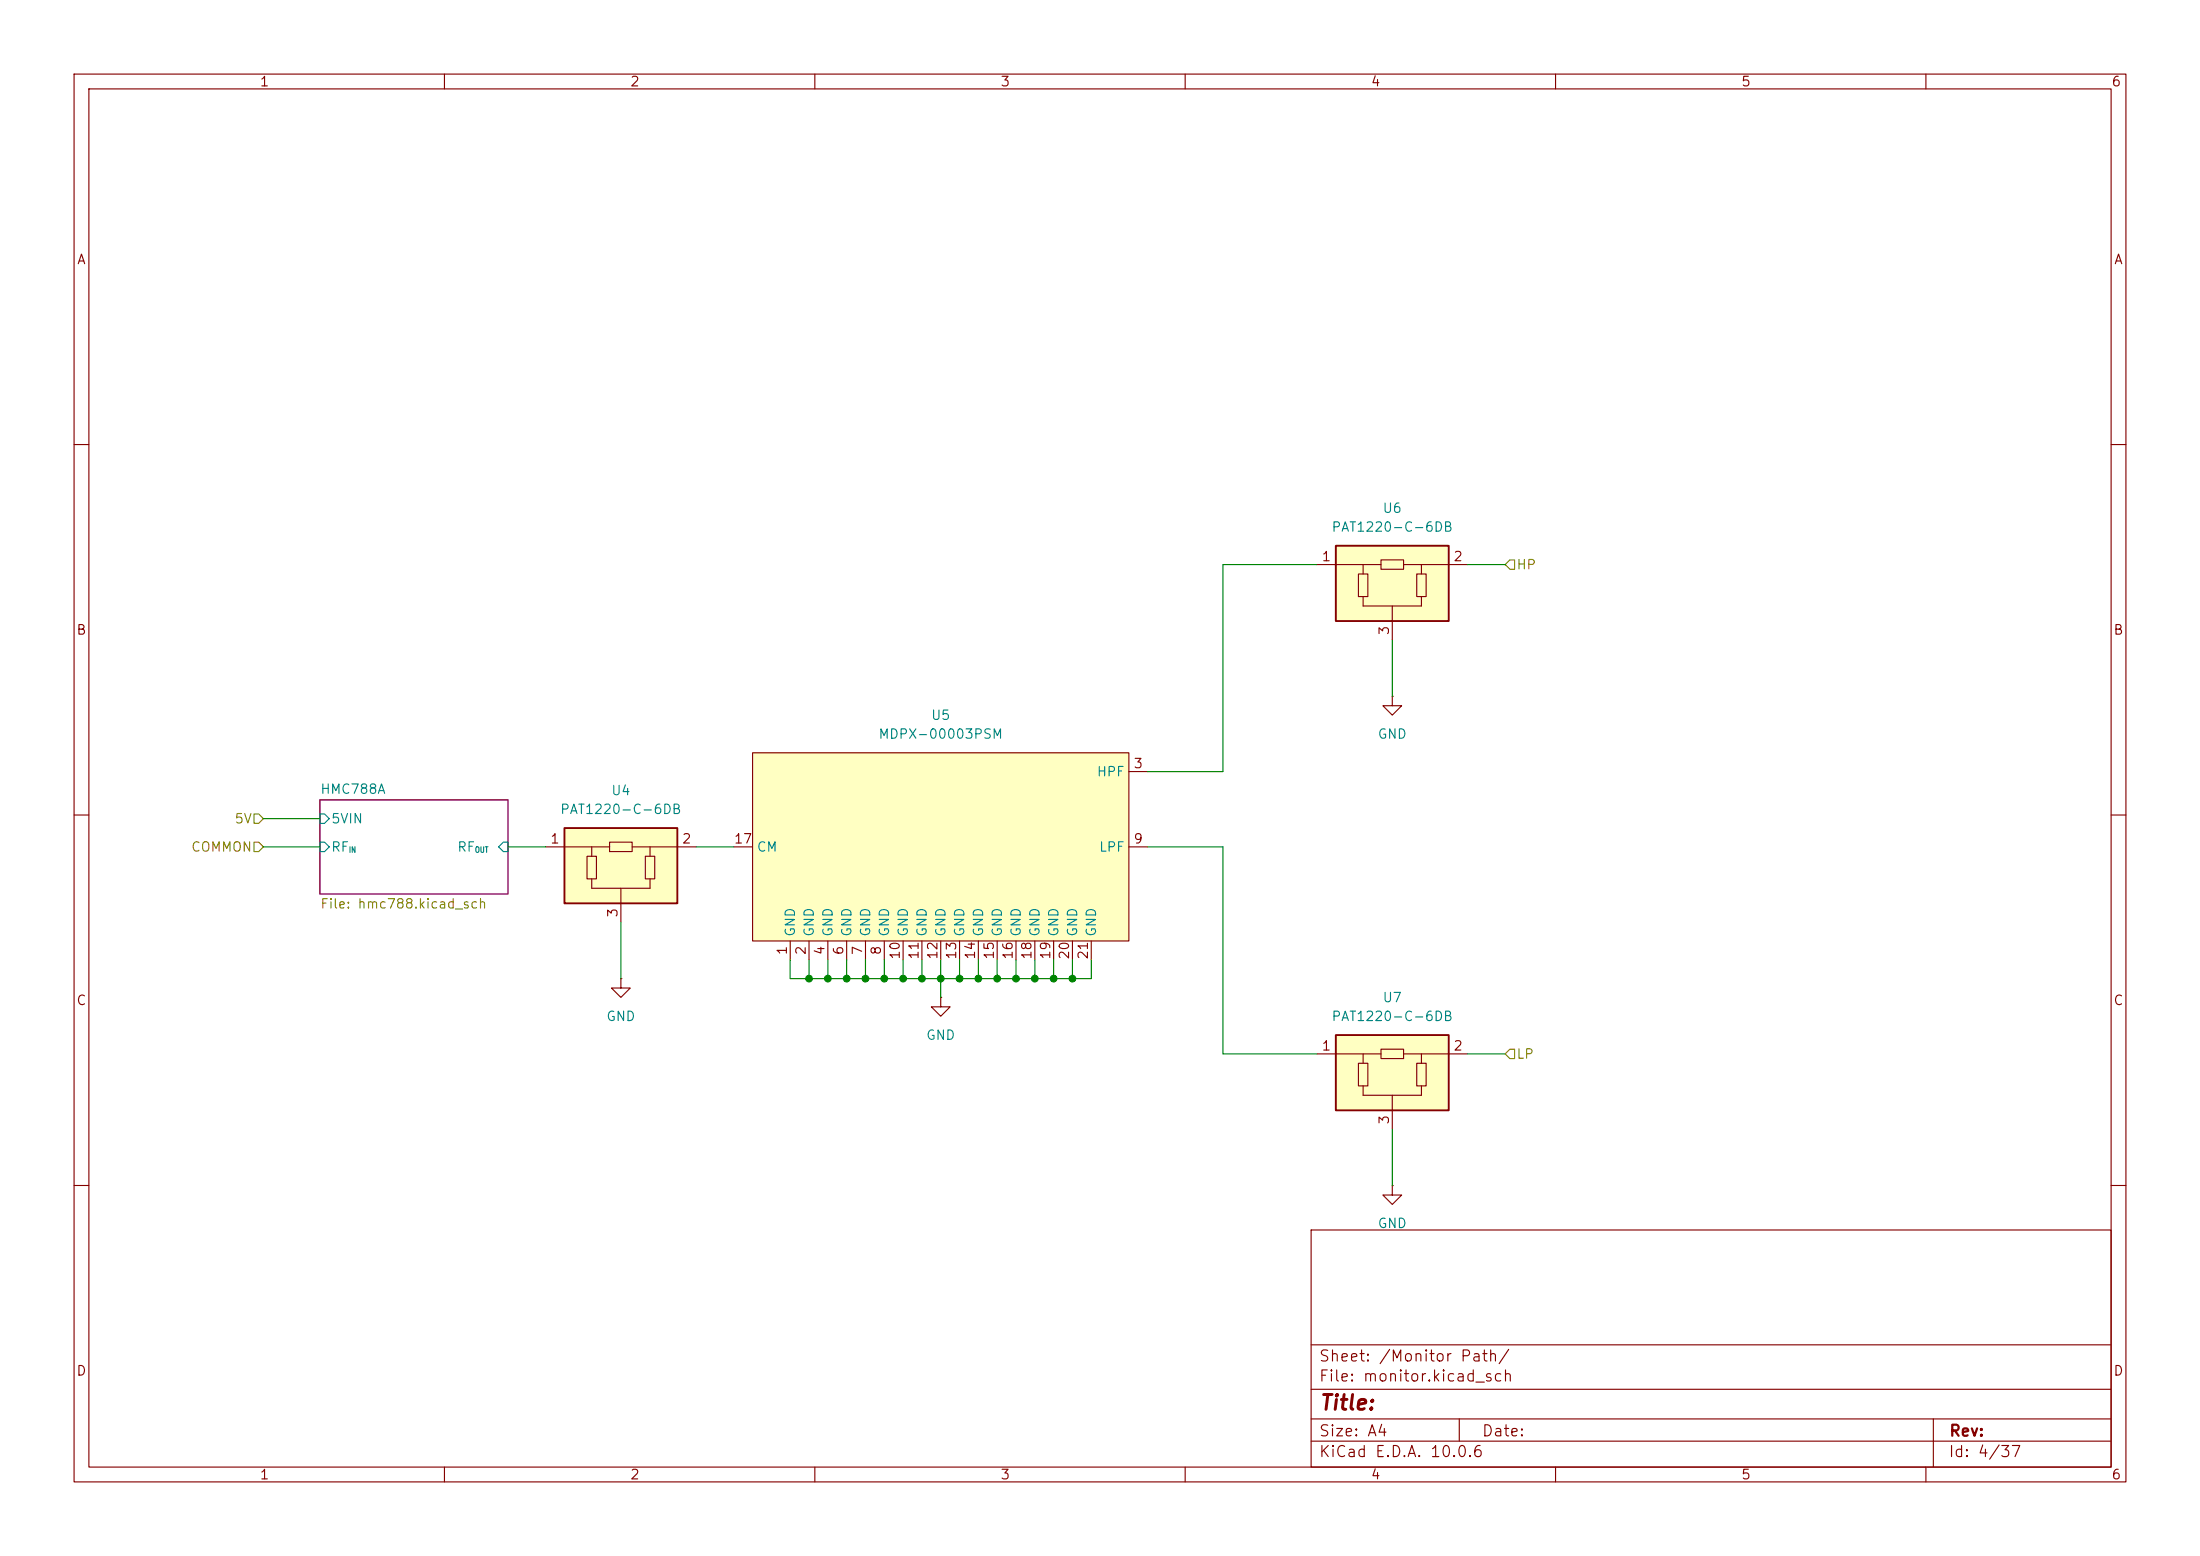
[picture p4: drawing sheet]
<svg xmlns="http://www.w3.org/2000/svg" width="297mm" height="210mm" viewBox="0 0 297 210" stroke-linecap="round" stroke-linejoin="round" font-family="sans-serif">
<g fill="none" stroke="#840000" stroke-width=".15">
<path d="M10 10h277v190h-277zM12 12h273v186h-273zM60 10v2M110 10v2M160 10v2M210 10v2M260 10v2M10 60h2M285 60h2M10 110h2M285 110h2M83.8 132.1v1.3h1.3l-1.3 1.2-1.3-1.2h1.3"/>
<path d="M83.8 132.1h.1M10 160h2M177 166h108v32h-108zM285 160h2M60 198v2M110 198v2M160 198v2M177 194.5h108M177 191.5h108M177 187.5h108M177 181.5h108M197 191.5v3"/>
<path d="M210 198v2M260 198v2M261 191.5v6.5"/>
</g>
<path d="M43.2 108h25.4v12.7h-25.4z" fill="none" stroke="#840084" stroke-width=".15"/>
<path d="M43.2 113.7h.6l.6 .6-.6 .6h-.6zM43.2 109.9h.6l.6 .6-.6 .6h-.6zM67.9 113.7h.7v1.2h-.7l-.6-.6z" fill="none" stroke="#008484" stroke-width=".15"/>
<path d="M180.3 73.7h15.3v10.1h-15.3z" fill="#ffffc2"/>
<path d="M180.3 73.7h15.3v10.1h-15.3z" fill="none" stroke="#840000" stroke-width=".25"/>
<path d="M177.8 76.2h8.6M183.4 77.5h1.3v3h-1.3zM184 76.2v1.3M186.4 75.6h3.1v1.2h-3.1zM189.5 76.2h8.6M191.3 77.5h1.2v3h-1.2zM191.9 76.2v1.3M184 80.5v1.3h7.9v-1.3M188 94v1.3h1.2l-1.2 1.2-1.3-1.2h1.3M188 94h.1M188 81.8v4.6" fill="none" stroke="#840000" stroke-width=".15"/>
<path d="M180.3 139.7h15.3v10.2h-15.3z" fill="#ffffc2"/>
<path d="M180.3 139.7h15.3v10.2h-15.3z" fill="none" stroke="#840000" stroke-width=".25"/>
<path d="M177.8 142.2h8.6M183.4 143.5h1.3v3.1h-1.3zM184 142.2v1.3M184 146.6v1.2h7.9v-1.2M186.4 141.6h3.1v1.3h-3.1zM188 147.8v4.6M189.5 142.2h8.6M191.3 143.5h1.2v3.1h-1.2zM191.9 142.2v1.3M188 160v1.3h1.2l-1.2 1.3-1.3-1.3h1.3M188 160h.1" fill="none" stroke="#840000" stroke-width=".15"/>
<path d="M101.6 101.6h50.8v25.4h-50.8z" fill="#ffffc2"/>
<g fill="none" stroke="#840000" stroke-width=".15">
<path d="M99.1 114.3h2.5M101.6 101.6h50.8v25.4h-50.8zM152.4 104.1h2.5M152.4 114.3h2.5M106.7 127v2.5M109.2 127v2.5M111.8 127v2.5M114.3 127v2.5M116.8 127v2.5M119.4 127v2.5M121.9 127v2.5M124.5 127v2.5"/>
<path d="M127 134.6v1.3h1.3l-1.3 1.3-1.3-1.3h1.3M127 134.6h.1M127 127v2.5M129.5 127v2.5M132.1 127v2.5M134.6 127v2.5M137.2 127v2.5M139.7 127v2.5M142.2 127v2.5M144.8 127v2.5M147.3 127v2.5"/>
</g>
<path d="M76.2 111.8h15.2v10.1h-15.2z" fill="#ffffc2"/>
<path d="M76.2 111.8h15.2v10.1h-15.2z" fill="none" stroke="#840000" stroke-width=".25"/>
<path d="M73.7 114.3h8.6M79.2 115.6h1.3v3h-1.3zM79.9 114.3v1.3M79.9 118.6v1.3h7.9v-1.3M82.3 113.7h3v1.2h-3zM83.8 119.9v4.6M85.3 114.3h8.7M87.1 115.6h1.3v3h-1.3zM87.8 114.3v1.3" fill="none" stroke="#840000" stroke-width=".15"/>
<path d="M203.8 75.6h.7v1.2h-.7l-.6-.6zM34.3 113.7h.6l.7 .6-.7 .6h-.6zM34.3 109.9h.6l.7 .6-.7 .6h-.6zM203.8 141.6h.7v1.3h-.7l-.6-.7z" fill="none" stroke="#848400" stroke-width=".15"/>
<g fill="none" stroke="#008400" stroke-width=".15">
<path d="M177.8 76.2h-12.7v27.9h-10.2M198.1 76.2h5.1M188 86.4v7.6M35.6 110.5h7.6M35.6 114.3h7.6M68.6 114.3h5.1M94 114.3h5.1M154.9 114.3h10.2v27.9h12.7M83.8 124.5v7.6M106.7 129.5v2.6h40.6v-2.6M109.2 129.5v2.6M111.8 129.5v2.6"/>
<path d="M114.3 129.5v2.6M116.8 129.5v2.6M119.4 129.5v2.6M121.9 129.5v2.6M124.5 129.5v2.6M127 129.5v5.1M129.5 129.5v2.6M132.1 129.5v2.6M134.6 129.5v2.6M137.2 129.5v2.6M139.7 129.5v2.6M142.2 129.5v2.6"/>
<path d="M144.8 129.5v2.6M188 152.4v7.6M198.1 142.2h5.1"/>
</g>
<g fill="#008400" stroke="#008400" stroke-width=".14">
<circle cx="124.5" cy="132.1" r=".46"/>
<circle cx="121.9" cy="132.1" r=".46"/>
<circle cx="111.8" cy="132.1" r=".46"/>
<circle cx="114.3" cy="132.1" r=".46"/>
<circle cx="109.2" cy="132.1" r=".46"/>
<circle cx="116.8" cy="132.1" r=".46"/>
<circle cx="119.4" cy="132.1" r=".46"/>
<circle cx="139.7" cy="132.1" r=".46"/>
<circle cx="137.2" cy="132.1" r=".46"/>
<circle cx="142.2" cy="132.1" r=".46"/>
<circle cx="132.1" cy="132.1" r=".46"/>
<circle cx="129.5" cy="132.1" r=".46"/>
<circle cx="134.6" cy="132.1" r=".46"/>
<circle cx="144.8" cy="132.1" r=".46"/>
<circle cx="127" cy="132.1" r=".46"/>
</g>
<text font-size="2" fill="#840000" x="178" y="190.8">Title:</text>
<g font-size="1.5" fill="#840000">
<text x="178" y="184.1">Sheet: /Monitor Path/</text>
<text x="178" y="186.8">File: monitor.kicad_sch</text>
<text x="178" y="197">KiCad E.D.A. 10.0.6</text>
<text x="178" y="194.2">Size: A4</text>
<text x="200" y="194.2">Date:</text>
<text x="263" y="197">Id: 4/37</text>
<text x="263" y="194.2">Rev:</text>
</g>
<g font-size="1.3" fill="#840000">
<text x="35" y="12">1</text>
<text x="85" y="12">2</text>
<text x="135" y="12">3</text>
<text x="185" y="12">4</text>
<text x="235" y="12">5</text>
<text x="285" y="12">6</text>
<text x="10.3" y="36">A</text>
<text x="285.3" y="36">A</text>
<text x="178.3" y="76.1">1</text>
<text x="196.1" y="76.1">2</text>
<text x="10.2" y="86">B</text>
<text x="187.8" y="85.8" transform="rotate(-90 187.8 85.8)">3</text>
<text x="285.2" y="86">B</text>
<text x="152.9" y="104">3</text>
<text x="74.2" y="114.2">1</text>
<text x="92" y="114.2">2</text>
<text x="99" y="114.2">17</text>
<text x="152.9" y="114.2">9</text>
<text x="83.7" y="123.9" transform="rotate(-90 83.7 123.9)">3</text>
<text x="106.5" y="129" transform="rotate(-90 106.5 129)">1</text>
<text x="109.1" y="129" transform="rotate(-90 109.1 129)">2</text>
<text x="111.6" y="129" transform="rotate(-90 111.6 129)">4</text>
<text x="114.2" y="129" transform="rotate(-90 114.2 129)">6</text>
<text x="116.7" y="129" transform="rotate(-90 116.7 129)">7</text>
<text x="119.2" y="129" transform="rotate(-90 119.2 129)">8</text>
<text x="121.8" y="129.6" transform="rotate(-90 121.8 129.6)">10</text>
<text x="124.3" y="129.6" transform="rotate(-90 124.3 129.6)">11</text>
<text x="126.9" y="129.6" transform="rotate(-90 126.9 129.6)">12</text>
<text x="129.4" y="129.6" transform="rotate(-90 129.4 129.6)">13</text>
<text x="131.9" y="129.6" transform="rotate(-90 131.9 129.6)">14</text>
<text x="134.5" y="129.6" transform="rotate(-90 134.5 129.6)">15</text>
<text x="137" y="129.6" transform="rotate(-90 137 129.6)">16</text>
<text x="139.6" y="129.6" transform="rotate(-90 139.6 129.6)">18</text>
<text x="142.1" y="129.6" transform="rotate(-90 142.1 129.6)">19</text>
<text x="144.6" y="129.6" transform="rotate(-90 144.6 129.6)">20</text>
<text x="147.2" y="129.6" transform="rotate(-90 147.2 129.6)">21</text>
<text x="10.2" y="136">C</text>
<text x="285.2" y="136">C</text>
<text x="178.3" y="142.1">1</text>
<text x="196.1" y="142.1">2</text>
<text x="187.8" y="151.9" transform="rotate(-90 187.8 151.9)">3</text>
<text x="10.2" y="186">D</text>
<text x="285.2" y="186">D</text>
<text x="35" y="200">1</text>
<text x="85" y="200">2</text>
<text x="135" y="200">3</text>
<text x="185" y="200">4</text>
<text x="235" y="200">5</text>
<text x="285" y="200">6</text>
</g>
<g font-size="1.3" fill="#008484">
<text x="186.6" y="69.5">U6</text>
<text x="179.7" y="72.1">PAT1220-C-6DB</text>
<text x="118.5" y="100">MDPX-00003PSM</text>
<text x="125.6" y="97.5">U5</text>
<text x="185.9" y="100">GND</text>
<text x="43.2" y="107.5">HMC788A</text>
<text x="82.4" y="107.6">U4</text>
<text x="148" y="105.1">HPF</text>
<text x="44.6" y="111.5">5VIN</text>
<text x="75.5" y="110.2">PAT1220-C-6DB</text>
<text x="44.6" y="115.3">RF</text>
<text x="61.6" y="115.3">RF</text>
<text x="102.1" y="115.3">CM</text>
<text x="148.3" y="115.3">LPF</text>
<text x="107.6" y="126.5" transform="rotate(-90 107.6 126.5)">GND</text>
<text x="110.2" y="126.5" transform="rotate(-90 110.2 126.5)">GND</text>
<text x="112.7" y="126.5" transform="rotate(-90 112.7 126.5)">GND</text>
<text x="115.3" y="126.5" transform="rotate(-90 115.3 126.5)">GND</text>
<text x="117.8" y="126.5" transform="rotate(-90 117.8 126.5)">GND</text>
<text x="120.3" y="126.5" transform="rotate(-90 120.3 126.5)">GND</text>
<text x="122.9" y="126.5" transform="rotate(-90 122.9 126.5)">GND</text>
<text x="125.4" y="126.5" transform="rotate(-90 125.4 126.5)">GND</text>
<text x="128" y="126.5" transform="rotate(-90 128 126.5)">GND</text>
<text x="130.5" y="126.5" transform="rotate(-90 130.5 126.5)">GND</text>
<text x="133" y="126.5" transform="rotate(-90 133 126.5)">GND</text>
<text x="135.6" y="126.5" transform="rotate(-90 135.6 126.5)">GND</text>
<text x="138.1" y="126.5" transform="rotate(-90 138.1 126.5)">GND</text>
<text x="140.7" y="126.5" transform="rotate(-90 140.7 126.5)">GND</text>
<text x="143.2" y="126.5" transform="rotate(-90 143.2 126.5)">GND</text>
<text x="145.7" y="126.5" transform="rotate(-90 145.7 126.5)">GND</text>
<text x="148.3" y="126.5" transform="rotate(-90 148.3 126.5)">GND</text>
<text x="186.6" y="135.6">U7</text>
<text x="81.8" y="138.1">GND</text>
<text x="124.9" y="140.7">GND</text>
<text x="179.7" y="138.1">PAT1220-C-6DB</text>
<text x="185.9" y="166.1">GND</text>
</g>
<g font-size="1.3" fill="#848400">
<text x="204.6" y="77.2">HP</text>
<text x="31.6" y="111.5">5V</text>
<text x="25.7" y="115.3">COMMON</text>
<text x="43.2" y="122.9">File: hmc788.kicad_sch</text>
<text x="204.6" y="143.2">LP</text>
</g>
<g font-size=".8" fill="#008484">
<text x="47" y="115.3">IN</text>
<text x="64.1" y="115.3">OUT</text>
</g>
</svg>
